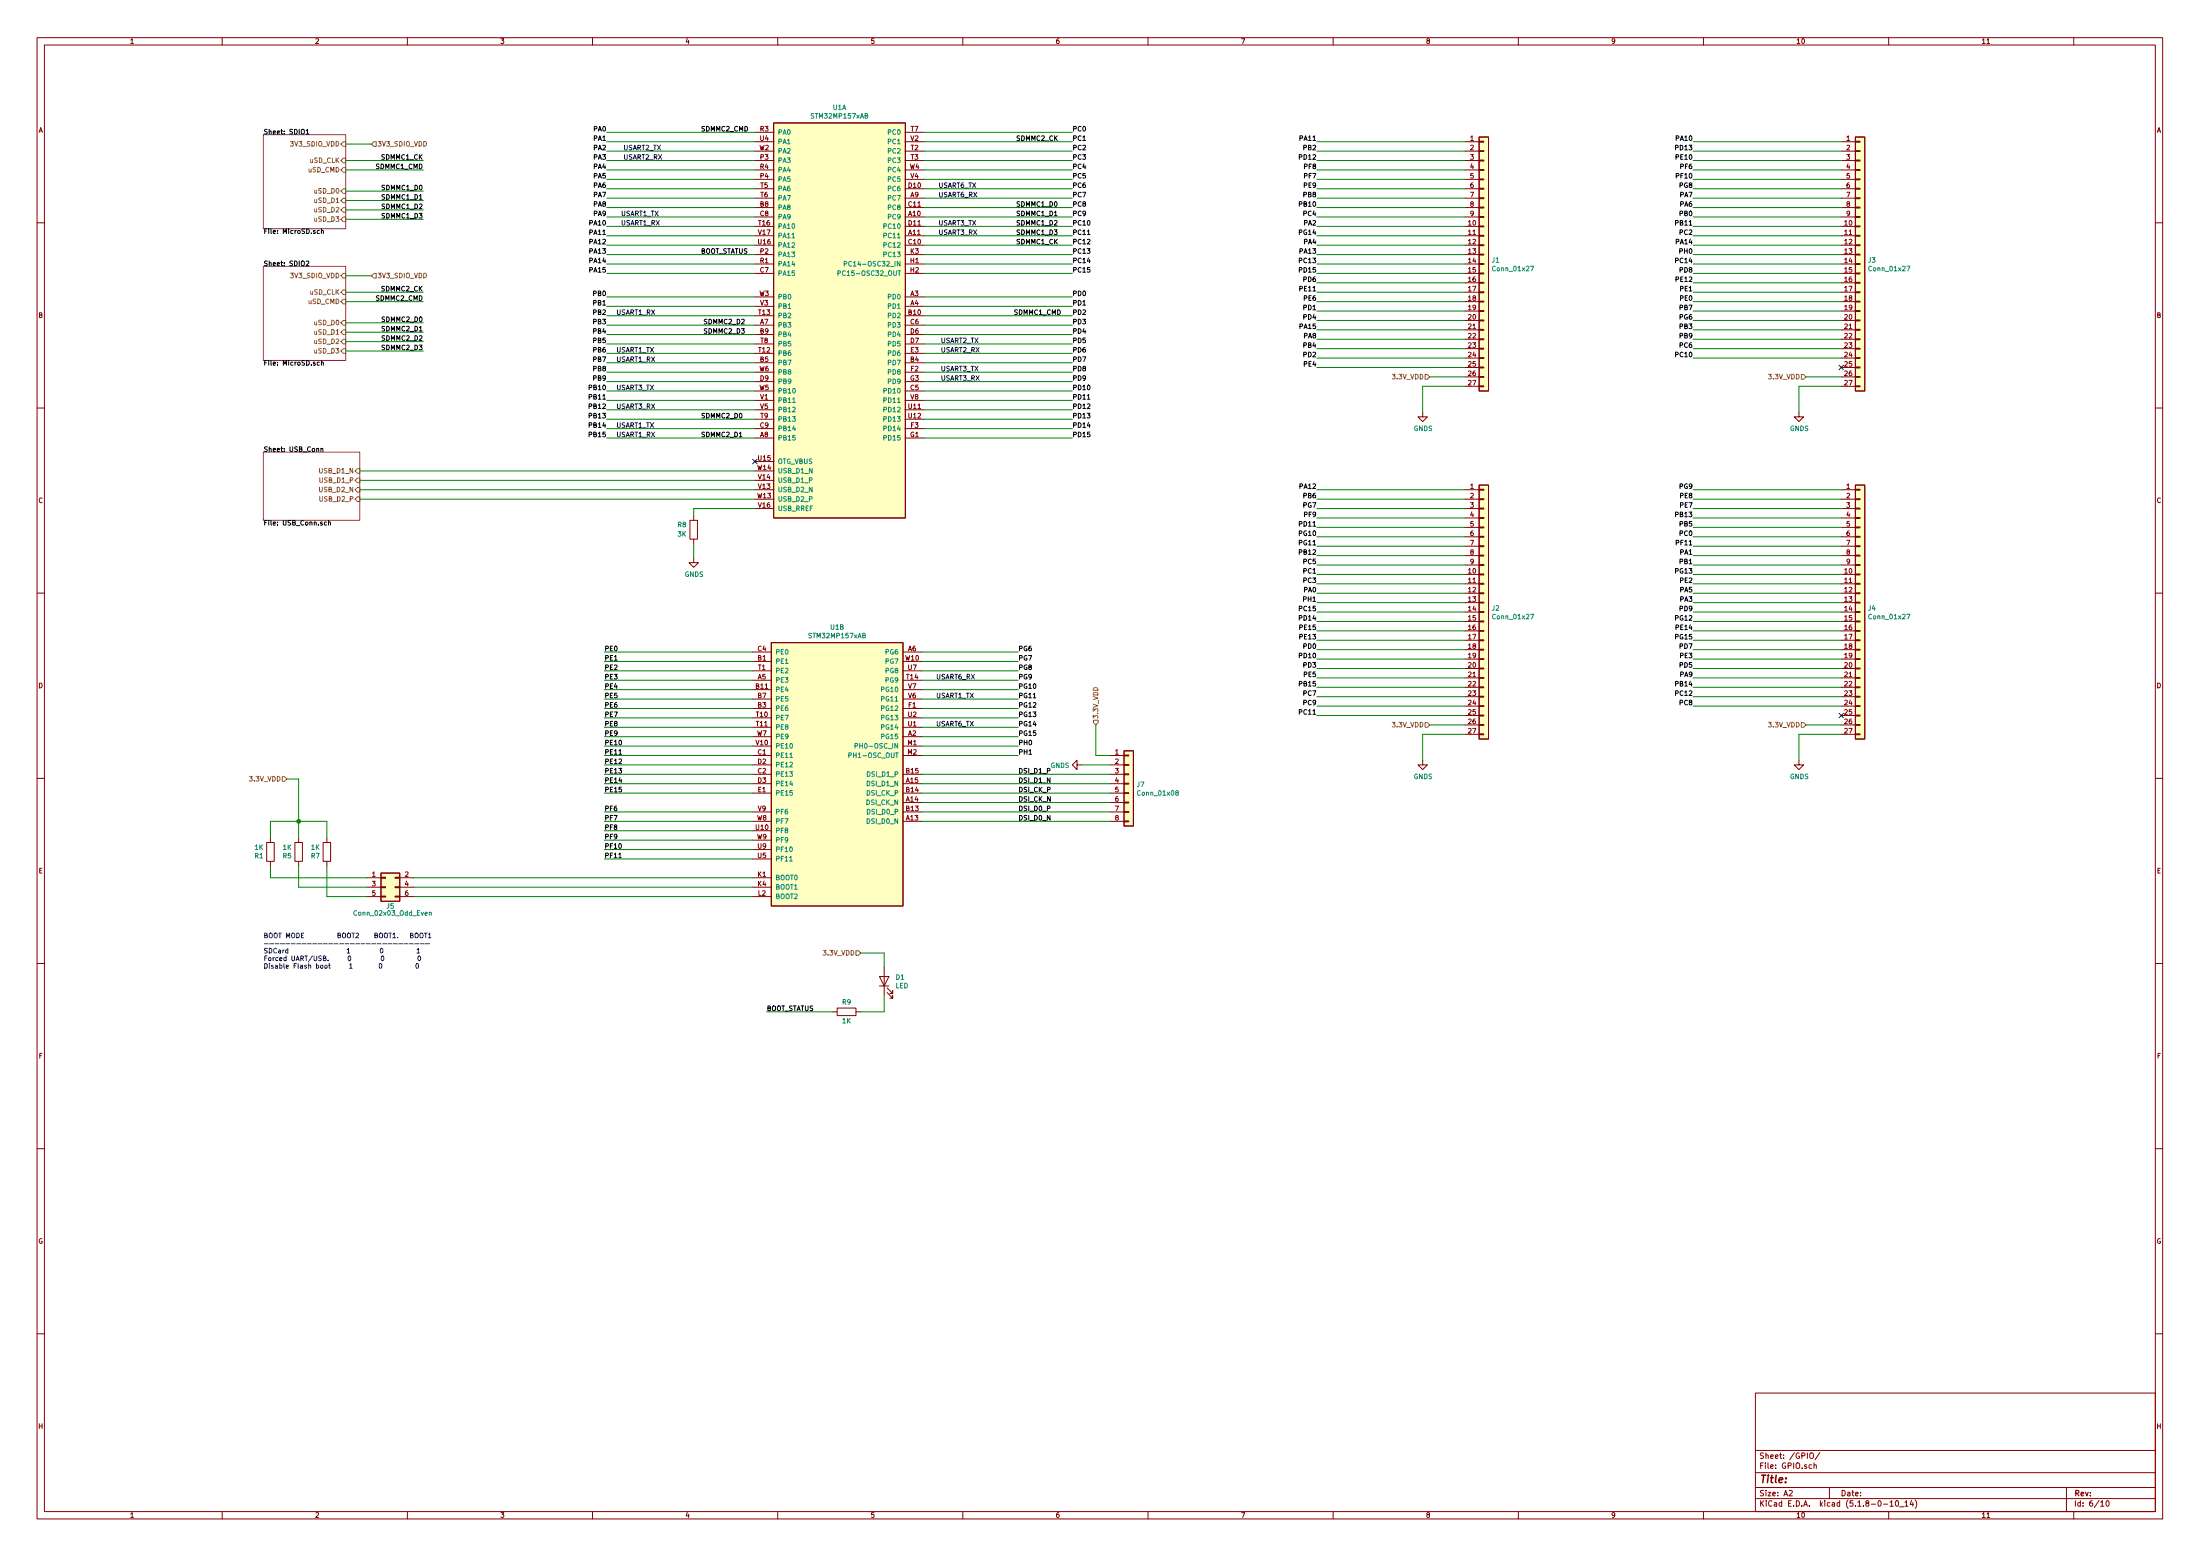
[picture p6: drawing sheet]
EESchema Schematic File Version 4
EELAYER 30 0
EELAYER END
$Descr A2 23386 16535
encoding utf-8
Sheet 6 10
Title ""
Date ""
Rev ""
Comp ""
Comment1 ""
Comment2 ""
Comment3 ""
Comment4 ""
$EndDescr
Wire Wire Line
	6450 1400 8025 1400
Wire Wire Line
	8025 1500 6450 1500
Wire Wire Line
	6450 1600 8025 1600
Wire Wire Line
	8025 1700 6450 1700
Wire Wire Line
	6450 1800 8025 1800
Wire Wire Line
	8025 1900 6450 1900
Wire Wire Line
	6450 2000 8025 2000
Wire Wire Line
	6450 2100 8025 2100
Wire Wire Line
	8025 2200 6450 2200
Wire Wire Line
	6450 2300 8025 2300
Wire Wire Line
	8025 2400 6450 2400
Wire Wire Line
	6450 2500 8025 2500
Wire Wire Line
	8025 2600 6450 2600
Wire Wire Line
	6450 2700 8025 2700
Wire Wire Line
	8025 2800 6450 2800
Wire Wire Line
	6450 2900 8025 2900
Wire Wire Line
	6450 3150 8025 3150
Wire Wire Line
	8025 3250 6450 3250
Wire Wire Line
	6450 3350 8025 3350
Wire Wire Line
	8025 3450 6450 3450
Wire Wire Line
	6450 3550 8025 3550
Wire Wire Line
	8025 3650 6450 3650
Wire Wire Line
	6450 3750 8025 3750
Wire Wire Line
	6450 3850 8025 3850
Wire Wire Line
	8025 3950 6450 3950
Wire Wire Line
	6450 4050 8025 4050
Wire Wire Line
	8025 4150 6450 4150
Wire Wire Line
	6450 4250 8025 4250
Wire Wire Line
	8025 4350 6450 4350
Wire Wire Line
	6450 4450 8025 4450
Wire Wire Line
	8025 4550 6450 4550
Wire Wire Line
	6450 4650 8025 4650
Wire Wire Line
	11400 1400 9825 1400
Wire Wire Line
	9825 1500 11400 1500
Wire Wire Line
	11400 1600 9825 1600
Wire Wire Line
	9825 1700 11400 1700
Wire Wire Line
	11400 1800 9825 1800
Wire Wire Line
	9825 1900 11400 1900
Wire Wire Line
	11400 2000 9825 2000
Wire Wire Line
	11400 2100 9825 2100
Wire Wire Line
	9825 2200 11400 2200
Wire Wire Line
	11400 2300 9825 2300
Wire Wire Line
	9825 2400 11400 2400
Wire Wire Line
	11400 2500 9825 2500
Wire Wire Line
	9825 2600 11400 2600
Wire Wire Line
	11400 2700 9825 2700
Wire Wire Line
	9825 2800 11400 2800
Wire Wire Line
	11400 2900 9825 2900
Wire Wire Line
	11400 3150 9825 3150
Wire Wire Line
	9825 3250 11400 3250
Wire Wire Line
	11400 3350 9825 3350
Wire Wire Line
	9825 3450 11400 3450
Wire Wire Line
	11400 3550 9825 3550
Wire Wire Line
	9825 3650 11400 3650
Wire Wire Line
	11400 3750 9825 3750
Wire Wire Line
	11400 3850 9825 3850
Wire Wire Line
	9825 3950 11400 3950
Wire Wire Line
	11400 4050 9825 4050
Wire Wire Line
	9825 4150 11400 4150
Wire Wire Line
	11400 4250 9825 4250
Wire Wire Line
	9825 4350 11400 4350
Wire Wire Line
	11400 4450 9825 4450
Wire Wire Line
	9825 4550 11400 4550
Wire Wire Line
	11400 4650 9825 4650
Wire Wire Line
	6425 6925 8000 6925
Wire Wire Line
	8000 7025 6425 7025
Wire Wire Line
	6425 7125 8000 7125
Wire Wire Line
	8000 7225 6425 7225
Wire Wire Line
	6425 7325 8000 7325
Wire Wire Line
	8000 7425 6425 7425
Wire Wire Line
	6425 7525 8000 7525
Wire Wire Line
	6425 7625 8000 7625
Wire Wire Line
	8000 7725 6425 7725
Wire Wire Line
	6425 7825 8000 7825
Wire Wire Line
	8000 7925 6425 7925
Wire Wire Line
	6425 8025 8000 8025
Wire Wire Line
	8000 8125 6425 8125
Wire Wire Line
	6425 8225 8000 8225
Wire Wire Line
	8000 8325 6425 8325
Wire Wire Line
	6425 8425 8000 8425
Wire Wire Line
	6425 8625 8000 8625
Wire Wire Line
	8000 8725 6425 8725
Wire Wire Line
	8000 8825 6425 8825
Wire Wire Line
	6425 8925 8000 8925
Wire Wire Line
	8000 9025 6425 9025
Wire Wire Line
	6425 9125 8000 9125
Wire Wire Line
	10825 6925 9800 6925
Wire Wire Line
	10825 7025 9800 7025
Wire Wire Line
	10825 7125 9800 7125
Wire Wire Line
	9800 7225 10825 7225
Wire Wire Line
	10825 7325 9800 7325
Wire Wire Line
	9800 7425 10825 7425
Wire Wire Line
	10825 7525 9800 7525
Wire Wire Line
	9800 7625 10825 7625
Wire Wire Line
	10825 7725 9800 7725
Wire Wire Line
	9800 7825 10825 7825
Wire Wire Line
	10825 7925 9800 7925
Wire Wire Line
	9800 8025 10825 8025
$Comp
L Connector_Generic:Conn_02x03_Odd_Even J?
U 1 1
P 4100 9425
AR Path="/60998930" Ref="J?"  Part="1" 
AR Path="/6097C138/60998930" Ref="J5"  Part="1" 
F 0 "J5" H 4150 9225 50  0000 C CNN
F 1 "Conn_02x03_Odd_Even" H 4175 9150 50  0000 C CNN
F 2 "Connector_PinHeader_2.54mm:PinHeader_2x03_P2.54mm_Vertical" H 4100 9425 50  0001 C CNN
F 3 "~" H 4100 9425 50  0001 C CNN
F 4 "~" H 4100 9425 50  0001 C CNN "Mfr"
F 5 "~" H 4100 9425 50  0001 C CNN "PartNo"
	1    4100 9425
	1    0    0    -1  
$EndComp
Wire Wire Line
	3475 9525 3475 9200
Wire Wire Line
	2875 9325 2875 9200
$Comp
L Device:R R?
U 1 1
P 3475 9050
AR Path="/6099893A" Ref="R?"  Part="1" 
AR Path="/6097C138/6099893A" Ref="R7"  Part="1" 
F 0 "R7" H 3545 9096 50  0000 L CNN
F 1 "1K" H 3545 9005 50  0000 L CNN
F 2 "Resistor_SMD:R_0402_1005Metric_Pad0.72x0.64mm_HandSolder" V 3405 9050 50  0001 C CNN
F 3 "~" H 3475 9050 50  0001 C CNN
F 4 "~" H 3475 9050 50  0001 C CNN "Mfr"
F 5 "~" H 3475 9050 50  0001 C CNN "PartNo"
	1    3475 9050
	-1   0    0    1   
$EndComp
Wire Wire Line
	3175 9425 3175 9200
$Comp
L Device:R R?
U 1 1
P 3175 9050
AR Path="/60998943" Ref="R?"  Part="1" 
AR Path="/6097C138/60998943" Ref="R5"  Part="1" 
F 0 "R5" H 3245 9096 50  0000 L CNN
F 1 "1K" H 3245 9005 50  0000 L CNN
F 2 "Resistor_SMD:R_0402_1005Metric_Pad0.72x0.64mm_HandSolder" V 3105 9050 50  0001 C CNN
F 3 "~" H 3175 9050 50  0001 C CNN
F 4 "~" H 3175 9050 50  0001 C CNN "Mfr"
F 5 "~" H 3175 9050 50  0001 C CNN "PartNo"
	1    3175 9050
	-1   0    0    1   
$EndComp
$Comp
L Device:R R?
U 1 1
P 2875 9050
AR Path="/6099894B" Ref="R?"  Part="1" 
AR Path="/6097C138/6099894B" Ref="R1"  Part="1" 
F 0 "R1" H 2945 9096 50  0000 L CNN
F 1 "1K" H 2945 9005 50  0000 L CNN
F 2 "Resistor_SMD:R_0402_1005Metric_Pad0.72x0.64mm_HandSolder" V 2805 9050 50  0001 C CNN
F 3 "~" H 2875 9050 50  0001 C CNN
F 4 "~" H 2875 9050 50  0001 C CNN "Mfr"
F 5 "~" H 2875 9050 50  0001 C CNN "PartNo"
	1    2875 9050
	-1   0    0    1   
$EndComp
Wire Wire Line
	2875 8900 2875 8725
Wire Wire Line
	3475 8900 3475 8725
Wire Wire Line
	3475 8725 3175 8725
Wire Wire Line
	3175 8900 3175 8725
Connection ~ 3175 8725
Wire Wire Line
	3175 8725 2875 8725
Text Notes 2800 10300 0    50   ~ 0
BOOT MODE         BOOT2    BOOT1.   BOOT1\n———————————————————————————————\nSDCard                1        0         1\nForced UART/USB.     0        0         0\nDisable Flash boot     1       0         0
Wire Wire Line
	3825 5000 8025 5000
Wire Wire Line
	8025 5100 3825 5100
NoConn ~ 8025 4900
$Comp
L Device:R R?
U 1 1
P 7375 5625
AR Path="/60998963" Ref="R?"  Part="1" 
AR Path="/6097C138/60998963" Ref="R8"  Part="1" 
F 0 "R8" H 7500 5575 50  0000 C CNN
F 1 "3K" H 7500 5675 50  0000 C CNN
F 2 "Resistor_SMD:R_0402_1005Metric_Pad0.72x0.64mm_HandSolder" V 7305 5625 50  0001 C CNN
F 3 "~" H 7375 5625 50  0001 C CNN
F 4 "~" H 7375 5625 50  0001 C CNN "Mfr"
F 5 "~" H 7375 5625 50  0001 C CNN "PartNo"
	1    7375 5625
	-1   0    0    1   
$EndComp
Wire Wire Line
	8025 5400 7375 5400
Wire Wire Line
	7375 5400 7375 5475
Wire Wire Line
	7375 5775 7375 5925
$Comp
L power:GNDS #PWR?
U 1 1
P 7375 5925
AR Path="/6099896C" Ref="#PWR?"  Part="1" 
AR Path="/6097C138/6099896C" Ref="#PWR021"  Part="1" 
F 0 "#PWR021" H 7375 5675 50  0001 C CNN
F 1 "GNDS" H 7380 5752 50  0000 C CNN
F 2 "" H 7375 5925 50  0001 C CNN
F 3 "" H 7375 5925 50  0001 C CNN
	1    7375 5925
	1    0    0    -1  
$EndComp
$Sheet
S 2800 1425 875  1000
U 60998974
F0 "SDIO1" 50
F1 "MicroSD.sch" 50
F2 "uSD_CLK" I R 3675 1700 50 
F3 "uSD_D0" I R 3675 2025 50 
F4 "uSD_D1" I R 3675 2125 50 
F5 "uSD_D2" I R 3675 2225 50 
F6 "uSD_D3" I R 3675 2325 50 
F7 "uSD_CMD" I R 3675 1800 50 
F8 "3V3_SDIO_VDD" I R 3675 1525 50 
$EndSheet
Text Label 7450 1400 0    50   ~ 0
SDMMC2_CMD
Text Label 10800 1500 0    50   ~ 0
SDMMC2_CK
Text Label 10800 2200 0    50   ~ 0
SDMMC1_D0
Text Label 4500 2025 2    50   ~ 0
SDMMC1_D0
Wire Wire Line
	3675 2025 4500 2025
Wire Wire Line
	3675 2125 4500 2125
Text Label 4500 2125 2    50   ~ 0
SDMMC1_D1
Wire Wire Line
	3675 2225 4500 2225
Text Label 4500 2225 2    50   ~ 0
SDMMC1_D2
Wire Wire Line
	3675 2325 4500 2325
Text Label 4500 2325 2    50   ~ 0
SDMMC1_D3
Text Label 10800 2300 0    50   ~ 0
SDMMC1_D1
Text Label 10800 2400 0    50   ~ 0
SDMMC1_D2
Text Label 10800 2500 0    50   ~ 0
SDMMC1_D3
Text Label 10775 3350 0    50   ~ 0
SDMMC1_CMD
Text Label 4500 1800 2    50   ~ 0
SDMMC1_CMD
Wire Wire Line
	4500 1800 3675 1800
Wire Wire Line
	3675 1700 4500 1700
Text Label 4500 1700 2    50   ~ 0
SDMMC1_CK
Text Label 10800 2600 0    50   ~ 0
SDMMC1_CK
Text Label 7475 3550 0    50   ~ 0
SDMMC2_D3
Text Label 7450 4450 0    50   ~ 0
SDMMC2_D0
Text Label 7450 4650 0    50   ~ 0
SDMMC2_D1
Text Label 7475 3450 0    50   ~ 0
SDMMC2_D2
$Sheet
S 2800 4800 1025 725 
U 609989A6
F0 "USB_Conn" 50
F1 "USB_Conn.sch" 50
F2 "USB_D1_P" I R 3825 5100 50 
F3 "USB_D2_P" I R 3825 5300 50 
F4 "USB_D1_N" I R 3825 5000 50 
F5 "USB_D2_N" I R 3825 5200 50 
$EndSheet
Wire Wire Line
	3825 5200 8025 5200
Wire Wire Line
	8025 5300 3825 5300
Wire Wire Line
	4400 9325 8000 9325
Wire Wire Line
	4400 9525 8000 9525
Wire Wire Line
	4400 9425 8000 9425
Wire Wire Line
	2875 9325 3900 9325
Wire Wire Line
	3175 9425 3900 9425
Wire Wire Line
	3475 9525 3900 9525
Text Label 7450 2700 0    50   ~ 0
BOOT_STATUS
Text Label 8150 10750 0    50   ~ 0
BOOT_STATUS
Wire Wire Line
	8150 10750 8850 10750
Wire Wire Line
	9400 10750 9400 10575
$Comp
L Device:LED D?
U 1 1
P 9400 10425
AR Path="/609989DD" Ref="D?"  Part="1" 
AR Path="/6097C138/609989DD" Ref="D1"  Part="1" 
F 0 "D1" V 9439 10307 50  0000 R CNN
F 1 "LED" V 9348 10307 50  0000 R CNN
F 2 "LED_SMD:LED_0805_2012Metric_Pad1.15x1.40mm_HandSolder" H 9400 10425 50  0001 C CNN
F 3 "~" H 9400 10425 50  0001 C CNN
F 4 "~" H 9400 10425 50  0001 C CNN "Mfr"
F 5 "~" H 9400 10425 50  0001 C CNN "PartNo"
	1    9400 10425
	0    -1   -1   0   
$EndComp
Wire Wire Line
	9400 10275 9400 10125
Wire Wire Line
	9150 10750 9400 10750
$Comp
L Device:R R?
U 1 1
P 9000 10750
AR Path="/609989E7" Ref="R?"  Part="1" 
AR Path="/6097C138/609989E7" Ref="R9"  Part="1" 
F 0 "R9" V 9100 10750 50  0000 C CNN
F 1 "1K" V 8900 10750 50  0000 C CNN
F 2 "Resistor_SMD:R_0402_1005Metric_Pad0.72x0.64mm_HandSolder" V 8930 10750 50  0001 C CNN
F 3 "~" H 9000 10750 50  0001 C CNN
F 4 "~" H 9000 10750 50  0001 C CNN "Mfr"
F 5 "~" H 9000 10750 50  0001 C CNN "PartNo"
	1    9000 10750
	0    -1   -1   0   
$EndComp
Text HLabel 3950 1525 2    50   Input ~ 0
3V3_SDIO_VDD
Wire Wire Line
	3950 1525 3675 1525
$Sheet
S 2800 2825 875  1000
U 60E05EB1
F0 "SDIO2" 50
F1 "MicroSD.sch" 50
F2 "uSD_CLK" I R 3675 3100 50 
F3 "uSD_D0" I R 3675 3425 50 
F4 "uSD_D1" I R 3675 3525 50 
F5 "uSD_D2" I R 3675 3625 50 
F6 "uSD_D3" I R 3675 3725 50 
F7 "uSD_CMD" I R 3675 3200 50 
F8 "3V3_SDIO_VDD" I R 3675 2925 50 
$EndSheet
Text Label 4500 3425 2    50   ~ 0
SDMMC2_D0
Wire Wire Line
	3675 3425 4500 3425
Wire Wire Line
	3675 3525 4500 3525
Text Label 4500 3525 2    50   ~ 0
SDMMC2_D1
Wire Wire Line
	3675 3625 4500 3625
Text Label 4500 3625 2    50   ~ 0
SDMMC2_D2
Wire Wire Line
	3675 3725 4500 3725
Text Label 4500 3725 2    50   ~ 0
SDMMC2_D3
Text Label 4500 3200 2    50   ~ 0
SDMMC2_CMD
Wire Wire Line
	4500 3200 3675 3200
Wire Wire Line
	3675 3100 4500 3100
Text Label 4500 3100 2    50   ~ 0
SDMMC2_CK
Text HLabel 3950 2925 2    50   Input ~ 0
3V3_SDIO_VDD
Wire Wire Line
	3950 2925 3675 2925
Text HLabel 3050 8275 0    50   Input ~ 0
3.3V_VDD
Wire Wire Line
	3175 8275 3050 8275
Wire Wire Line
	3175 8275 3175 8725
Text HLabel 9150 10125 0    50   Input ~ 0
3.3V_VDD
Wire Wire Line
	9150 10125 9400 10125
$Comp
L STM32MP15x:STM32MP157xAB U1
U 2 1
P 8900 8225
F 0 "U1" H 8900 9790 50  0000 C CNN
F 1 "STM32MP157xAB" H 8900 9699 50  0000 C CNN
F 2 "STM32MP151_LFBGA:BGA-354_19x19_16.0x16.0mm" H 8750 10125 50  0001 C CNN
F 3 "https://www.st.com/resource/en/datasheet/stm32mp151c.pdf" H 9550 8375 50  0001 C CNN
F 4 "~" H 8900 8225 50  0001 C CNN "Mfr"
F 5 "~" H 8900 8225 50  0001 C CNN "PartNo"
	2    8900 8225
	1    0    0    -1  
$EndComp
$Comp
L STM32MP15x:STM32MP157xAB U1
U 1 1
P 8875 3300
F 0 "U1" H 8925 5465 50  0000 C CNN
F 1 "STM32MP157xAB" H 8925 5374 50  0000 C CNN
F 2 "STM32MP151_LFBGA:BGA-354_19x19_16.0x16.0mm" H 8725 5200 50  0001 C CNN
F 3 "https://www.st.com/resource/en/datasheet/stm32mp151c.pdf" H 9525 3450 50  0001 C CNN
F 4 "~" H 8875 3300 50  0001 C CNN "Mfr"
F 5 "~" H 8875 3300 50  0001 C CNN "PartNo"
	1    8875 3300
	1    0    0    -1  
$EndComp
Text Label 6425 6925 0    50   ~ 0
PE0
Text Label 6425 7025 0    50   ~ 0
PE1
Text Label 6425 7125 0    50   ~ 0
PE2
Text Label 6425 7225 0    50   ~ 0
PE3
Text Label 6425 7325 0    50   ~ 0
PE4
Text Label 6425 7425 0    50   ~ 0
PE5
Text Label 6425 7525 0    50   ~ 0
PE6
Text Label 6425 7625 0    50   ~ 0
PE7
Text Label 6425 7725 0    50   ~ 0
PE8
Text Label 6425 7825 0    50   ~ 0
PE9
Text Label 6425 7925 0    50   ~ 0
PE10
Text Label 6425 8025 0    50   ~ 0
PE11
Text Label 6425 8125 0    50   ~ 0
PE12
Text Label 6425 8225 0    50   ~ 0
PE13
Text Label 6425 8325 0    50   ~ 0
PE14
Text Label 6425 8425 0    50   ~ 0
PE15
Text Label 6425 8625 0    50   ~ 0
PF6
Text Label 6425 8725 0    50   ~ 0
PF7
Text Label 6425 8825 0    50   ~ 0
PF8
Text Label 6425 8925 0    50   ~ 0
PF9
Text Label 6425 9025 0    50   ~ 0
PF10
Text Label 6425 9125 0    50   ~ 0
PF11
Text Label 10825 6925 0    50   ~ 0
PG6
Text Label 10825 7025 0    50   ~ 0
PG7
Text Label 10825 7125 0    50   ~ 0
PG8
Text Label 10825 7225 0    50   ~ 0
PG9
Text Label 10825 7325 0    50   ~ 0
PG10
Text Label 10825 7425 0    50   ~ 0
PG11
Text Label 10825 7525 0    50   ~ 0
PG12
Text Label 10825 7625 0    50   ~ 0
PG13
Text Label 10825 7725 0    50   ~ 0
PG14
Text Label 10825 7825 0    50   ~ 0
PG15
Text Label 10825 7925 0    50   ~ 0
PH0
Text Label 10825 8025 0    50   ~ 0
PH1
Text Label 10825 8225 0    50   ~ 0
DSI_D1_P
Text Label 10825 8325 0    50   ~ 0
DSI_D1_N
Text Label 10825 8425 0    50   ~ 0
DSI_CK_P
Text Label 10825 8525 0    50   ~ 0
DSI_CK_N
Text Label 10825 8625 0    50   ~ 0
DSI_D0_P
Text Label 10825 8725 0    50   ~ 0
DSI_D0_N
Text Label 11400 1400 0    50   ~ 0
PC0
Text Label 11400 1500 0    50   ~ 0
PC1
Text Label 11400 1600 0    50   ~ 0
PC2
Text Label 11400 1700 0    50   ~ 0
PC3
Text Label 11400 1800 0    50   ~ 0
PC4
Text Label 11400 1900 0    50   ~ 0
PC5
Text Label 11400 2000 0    50   ~ 0
PC6
Text Label 11400 2100 0    50   ~ 0
PC7
Text Label 11400 2200 0    50   ~ 0
PC8
Text Label 11400 2300 0    50   ~ 0
PC9
Text Label 11400 2400 0    50   ~ 0
PC10
Text Label 11400 2500 0    50   ~ 0
PC11
Text Label 11400 2600 0    50   ~ 0
PC12
Text Label 11400 2700 0    50   ~ 0
PC13
Text Label 11400 2800 0    50   ~ 0
PC14
Text Label 11400 2900 0    50   ~ 0
PC15
Text Label 11400 3150 0    50   ~ 0
PD0
Text Label 11400 3250 0    50   ~ 0
PD1
Text Label 11400 3350 0    50   ~ 0
PD2
Text Label 11400 3450 0    50   ~ 0
PD3
Text Label 11400 3550 0    50   ~ 0
PD4
Text Label 11400 3650 0    50   ~ 0
PD5
Text Label 11400 3750 0    50   ~ 0
PD6
Text Label 11400 3850 0    50   ~ 0
PD7
Text Label 11400 3950 0    50   ~ 0
PD8
Text Label 11400 4050 0    50   ~ 0
PD9
Text Label 11400 4150 0    50   ~ 0
PD10
Text Label 11400 4250 0    50   ~ 0
PD11
Text Label 11400 4350 0    50   ~ 0
PD12
Text Label 11400 4450 0    50   ~ 0
PD13
Text Label 11400 4550 0    50   ~ 0
PD14
Text Label 11400 4650 0    50   ~ 0
PD15
Text Label 6450 1400 2    50   ~ 0
PA0
Text Label 6450 1500 2    50   ~ 0
PA1
Text Label 6450 1600 2    50   ~ 0
PA2
Text Label 6450 1700 2    50   ~ 0
PA3
Text Label 6450 1800 2    50   ~ 0
PA4
Text Label 6450 1900 2    50   ~ 0
PA5
Text Label 6450 2000 2    50   ~ 0
PA6
Text Label 6450 2100 2    50   ~ 0
PA7
Text Label 6450 2200 2    50   ~ 0
PA8
Text Label 6450 2300 2    50   ~ 0
PA9
Text Label 6450 2400 2    50   ~ 0
PA10
Text Label 6450 2500 2    50   ~ 0
PA11
Text Label 6450 2600 2    50   ~ 0
PA12
Text Label 6450 2700 2    50   ~ 0
PA13
Text Label 6450 2800 2    50   ~ 0
PA14
Text Label 6450 2900 2    50   ~ 0
PA15
Text Label 6450 3150 2    50   ~ 0
PB0
Text Label 6450 3250 2    50   ~ 0
PB1
Text Label 6450 3350 2    50   ~ 0
PB2
Text Label 6450 3450 2    50   ~ 0
PB3
Text Label 6450 3550 2    50   ~ 0
PB4
Text Label 6450 3650 2    50   ~ 0
PB5
Text Label 6450 3750 2    50   ~ 0
PB6
Text Label 6450 3850 2    50   ~ 0
PB7
Text Label 6450 3950 2    50   ~ 0
PB8
Text Label 6450 4050 2    50   ~ 0
PB9
Text Label 6450 4150 2    50   ~ 0
PB10
Text Label 6450 4250 2    50   ~ 0
PB11
Text Label 6450 4350 2    50   ~ 0
PB12
Text Label 6450 4450 2    50   ~ 0
PB13
Text Label 6450 4550 2    50   ~ 0
PB14
Text Label 6450 4650 2    50   ~ 0
PB15
Wire Wire Line
	14000 1500 15575 1500
Text Label 14000 1500 2    50   ~ 0
PA11
Wire Wire Line
	15575 5200 14000 5200
Text Label 14000 5200 2    50   ~ 0
PA12
Wire Wire Line
	19575 1500 18000 1500
Text Label 18000 1500 2    50   ~ 0
PA10
Wire Wire Line
	19575 5200 18000 5200
Text Label 18000 5200 2    50   ~ 0
PG9
Wire Wire Line
	14000 1600 15575 1600
Text Label 14000 1600 2    50   ~ 0
PB2
Text Label 18000 1600 2    50   ~ 0
PD13
Wire Wire Line
	18000 1600 19575 1600
Text Label 14000 5300 2    50   ~ 0
PB6
Wire Wire Line
	14000 5300 15575 5300
Wire Wire Line
	15575 1700 14000 1700
Text Label 14000 1700 2    50   ~ 0
PD12
Wire Wire Line
	14000 5400 15575 5400
Text Label 14000 5400 2    50   ~ 0
PG7
Wire Wire Line
	19575 1700 18000 1700
Text Label 18000 1700 2    50   ~ 0
PE10
Wire Wire Line
	18000 5400 19575 5400
Text Label 18000 5400 2    50   ~ 0
PE7
Wire Wire Line
	14000 5500 15575 5500
Text Label 14000 5500 2    50   ~ 0
PF9
Wire Wire Line
	18000 1800 19575 1800
Text Label 18000 1800 2    50   ~ 0
PF6
Wire Wire Line
	19575 1900 18000 1900
Text Label 18000 1900 2    50   ~ 0
PF10
Wire Wire Line
	18000 5500 19575 5500
Text Label 18000 5500 2    50   ~ 0
PB13
Wire Wire Line
	15575 1900 14000 1900
Text Label 14000 1900 2    50   ~ 0
PF7
Wire Wire Line
	14000 5600 15575 5600
Text Label 14000 5600 2    50   ~ 0
PD11
Wire Wire Line
	19575 5600 18000 5600
Text Label 18000 5600 2    50   ~ 0
PB5
Wire Wire Line
	14000 2000 15575 2000
Text Label 14000 2000 2    50   ~ 0
PE9
Wire Wire Line
	14000 5700 15575 5700
Text Label 14000 5700 2    50   ~ 0
PG10
Wire Wire Line
	18000 2000 19575 2000
Text Label 18000 2000 2    50   ~ 0
PG8
Wire Wire Line
	18000 5700 19575 5700
Text Label 18000 5700 2    50   ~ 0
PC0
Wire Wire Line
	15575 2100 14000 2100
Text Label 14000 2100 2    50   ~ 0
PB8
Wire Wire Line
	15575 5800 14000 5800
Text Label 14000 5800 2    50   ~ 0
PG11
Wire Wire Line
	18000 2100 19575 2100
Text Label 18000 2100 2    50   ~ 0
PA7
Wire Wire Line
	15575 2200 14000 2200
Text Label 14000 2200 2    50   ~ 0
PB10
Wire Wire Line
	15575 5900 14000 5900
Text Label 14000 5900 2    50   ~ 0
PB12
Wire Wire Line
	18000 5800 19575 5800
Text Label 18000 5800 2    50   ~ 0
PF11
Wire Wire Line
	18000 2200 19575 2200
Text Label 18000 2200 2    50   ~ 0
PA6
Wire Wire Line
	14000 2300 15575 2300
Text Label 14000 2300 2    50   ~ 0
PC4
Wire Wire Line
	15575 6000 14000 6000
Text Label 14000 6000 2    50   ~ 0
PC5
Wire Wire Line
	19575 5900 18000 5900
Text Label 18000 5900 2    50   ~ 0
PA1
Wire Wire Line
	18000 2300 19575 2300
Text Label 18000 2300 2    50   ~ 0
PB0
Wire Wire Line
	19575 6000 18000 6000
Text Label 18000 6000 2    50   ~ 0
PB1
Wire Wire Line
	14000 2400 15575 2400
Text Label 14000 2400 2    50   ~ 0
PA2
Wire Wire Line
	15575 6100 14000 6100
Text Label 14000 6100 2    50   ~ 0
PC1
Wire Wire Line
	18000 2400 19575 2400
Text Label 18000 2400 2    50   ~ 0
PB11
Wire Wire Line
	19575 6100 18000 6100
Text Label 18000 6100 2    50   ~ 0
PG13
Wire Wire Line
	14000 2500 15575 2500
Text Label 14000 2500 2    50   ~ 0
PG14
Wire Wire Line
	15575 6200 14000 6200
Text Label 14000 6200 2    50   ~ 0
PC3
Wire Wire Line
	18000 2500 19575 2500
Text Label 18000 2500 2    50   ~ 0
PC2
Wire Wire Line
	18000 6200 19575 6200
Text Label 18000 6200 2    50   ~ 0
PE2
Wire Wire Line
	14000 2600 15575 2600
Text Label 14000 2600 2    50   ~ 0
PA4
Wire Wire Line
	14000 6300 15575 6300
Text Label 14000 6300 2    50   ~ 0
PA0
Wire Wire Line
	19575 2600 18000 2600
Text Label 18000 2600 2    50   ~ 0
PA14
Wire Wire Line
	19575 6300 18000 6300
Text Label 18000 6300 2    50   ~ 0
PA5
Wire Wire Line
	19575 6400 18000 6400
Text Label 18000 6400 2    50   ~ 0
PA3
Wire Wire Line
	15575 6400 14000 6400
Text Label 14000 6400 2    50   ~ 0
PH1
Wire Wire Line
	18000 2700 19575 2700
Text Label 18000 2700 2    50   ~ 0
PH0
Wire Wire Line
	18000 6500 19575 6500
Text Label 18000 6500 2    50   ~ 0
PD9
Wire Wire Line
	14000 2900 15575 2900
Text Label 14000 2900 2    50   ~ 0
PD15
Wire Wire Line
	15575 6600 14000 6600
Text Label 14000 6600 2    50   ~ 0
PD14
Wire Wire Line
	19575 2900 18000 2900
Text Label 18000 2900 2    50   ~ 0
PD8
Wire Wire Line
	18000 6600 19575 6600
Text Label 18000 6600 2    50   ~ 0
PG12
Wire Wire Line
	14000 3000 15575 3000
Text Label 14000 3000 2    50   ~ 0
PD6
Wire Wire Line
	14000 6700 15575 6700
Text Label 14000 6700 2    50   ~ 0
PE15
Wire Wire Line
	19575 6700 18000 6700
Text Label 18000 6700 2    50   ~ 0
PE14
Wire Wire Line
	19575 3000 18000 3000
Wire Wire Line
	14000 6800 15575 6800
Text Label 14000 6800 2    50   ~ 0
PE13
Wire Wire Line
	14000 3100 15575 3100
Text Label 14000 3100 2    50   ~ 0
PE11
Wire Wire Line
	19575 3100 18000 3100
Text Label 18000 3100 2    50   ~ 0
PE1
Wire Wire Line
	19575 6800 18000 6800
Text Label 18000 6800 2    50   ~ 0
PG15
Wire Wire Line
	14000 3200 15575 3200
Text Label 14000 3200 2    50   ~ 0
PE6
Wire Wire Line
	14000 6900 15575 6900
Text Label 14000 6900 2    50   ~ 0
PD0
Wire Wire Line
	18000 3200 19575 3200
Text Label 18000 3200 2    50   ~ 0
PE0
Wire Wire Line
	18000 6900 19575 6900
Text Label 18000 6900 2    50   ~ 0
PD7
Wire Wire Line
	15575 3300 14000 3300
Text Label 14000 3300 2    50   ~ 0
PD1
Wire Wire Line
	15575 7000 14000 7000
Text Label 14000 7000 2    50   ~ 0
PD10
Wire Wire Line
	18000 3300 19575 3300
Text Label 18000 3300 2    50   ~ 0
PB7
Wire Wire Line
	19575 7000 18000 7000
Text Label 18000 7000 2    50   ~ 0
PE3
Wire Wire Line
	14000 3400 15575 3400
Text Label 14000 3400 2    50   ~ 0
PD4
Wire Wire Line
	15575 7100 14000 7100
Text Label 14000 7100 2    50   ~ 0
PD3
Wire Wire Line
	18000 3400 19575 3400
Text Label 18000 3400 2    50   ~ 0
PG6
Wire Wire Line
	19575 7100 18000 7100
Text Label 18000 7100 2    50   ~ 0
PD5
Wire Wire Line
	14000 3500 15575 3500
Text Label 14000 3500 2    50   ~ 0
PA15
Wire Wire Line
	15575 7200 14000 7200
Text Label 14000 7200 2    50   ~ 0
PE5
Wire Wire Line
	19575 3500 18000 3500
Text Label 18000 3500 2    50   ~ 0
PB3
Wire Wire Line
	18000 7200 19575 7200
Text Label 18000 7200 2    50   ~ 0
PA9
Wire Wire Line
	15575 3600 14000 3600
Text Label 14000 3600 2    50   ~ 0
PA8
Wire Wire Line
	14000 7300 15575 7300
Text Label 14000 7300 2    50   ~ 0
PB15
Wire Wire Line
	18000 3600 19575 3600
Text Label 18000 3600 2    50   ~ 0
PB9
Wire Wire Line
	19575 7300 18000 7300
Text Label 18000 7300 2    50   ~ 0
PB14
Wire Wire Line
	14000 3700 15575 3700
Text Label 14000 3700 2    50   ~ 0
PB4
Wire Wire Line
	14000 7400 15575 7400
Text Label 14000 7400 2    50   ~ 0
PC7
Wire Wire Line
	18000 3700 19575 3700
Text Label 18000 3700 2    50   ~ 0
PC6
Wire Wire Line
	19575 7400 18000 7400
Text Label 18000 7400 2    50   ~ 0
PC12
Wire Wire Line
	14000 3800 15575 3800
Text Label 14000 3800 2    50   ~ 0
PD2
Wire Wire Line
	14000 7500 15575 7500
Text Label 14000 7500 2    50   ~ 0
PC9
Wire Wire Line
	19575 3800 18000 3800
Text Label 18000 3800 2    50   ~ 0
PC10
Wire Wire Line
	19575 7500 18000 7500
Text Label 18000 7500 2    50   ~ 0
PC8
Wire Wire Line
	14000 3900 15575 3900
Text Label 14000 3900 2    50   ~ 0
PE4
Wire Wire Line
	14000 7600 15575 7600
Text Label 14000 7600 2    50   ~ 0
PC11
Wire Wire Line
	19575 5300 18000 5300
Text Label 18000 5300 2    50   ~ 0
PE8
Wire Wire Line
	15575 1800 14000 1800
Text Label 14000 1800 2    50   ~ 0
PF8
Text Label 14000 2700 2    50   ~ 0
PA13
Wire Wire Line
	14000 2700 15575 2700
Text Label 18000 2800 2    50   ~ 0
PC14
Wire Wire Line
	19575 2800 18000 2800
Text Label 14000 6500 2    50   ~ 0
PC15
Wire Wire Line
	14000 6500 15575 6500
Text Label 14000 2800 2    50   ~ 0
PC13
Wire Wire Line
	14000 2800 15575 2800
Text Label 18000 3000 2    50   ~ 0
PE12
Wire Wire Line
	9800 8225 11800 8225
Wire Wire Line
	9800 8325 11800 8325
Wire Wire Line
	9800 8425 11800 8425
Wire Wire Line
	9800 8525 11800 8525
Wire Wire Line
	9800 8625 11800 8625
Wire Wire Line
	9800 8725 11800 8725
$Comp
L Connector_Generic:Conn_01x27 J1
U 1 1
P 15775 2800
F 0 "J1" H 15855 2842 50  0000 L CNN
F 1 "Conn_01x27" H 15855 2751 50  0000 L CNN
F 2 "Connector_PinHeader_2.54mm:PinHeader_1x27_P2.54mm_Vertical" H 15775 2800 50  0001 C CNN
F 3 "~" H 15775 2800 50  0001 C CNN
F 4 "~" H 15775 2800 50  0001 C CNN "Mfr"
F 5 "~" H 15775 2800 50  0001 C CNN "PartNo"
	1    15775 2800
	1    0    0    -1  
$EndComp
$Comp
L Connector_Generic:Conn_01x27 J3
U 1 1
P 19775 2800
F 0 "J3" H 19855 2842 50  0000 L CNN
F 1 "Conn_01x27" H 19855 2751 50  0000 L CNN
F 2 "Connector_PinHeader_2.54mm:PinHeader_1x27_P2.54mm_Vertical" H 19775 2800 50  0001 C CNN
F 3 "~" H 19775 2800 50  0001 C CNN
F 4 "~" H 19775 2800 50  0001 C CNN "Mfr"
F 5 "~" H 19775 2800 50  0001 C CNN "PartNo"
	1    19775 2800
	1    0    0    -1  
$EndComp
$Comp
L Connector_Generic:Conn_01x27 J4
U 1 1
P 19775 6500
F 0 "J4" H 19855 6542 50  0000 L CNN
F 1 "Conn_01x27" H 19855 6451 50  0000 L CNN
F 2 "Connector_PinHeader_2.54mm:PinHeader_1x27_P2.54mm_Vertical" H 19775 6500 50  0001 C CNN
F 3 "~" H 19775 6500 50  0001 C CNN
F 4 "~" H 19775 6500 50  0001 C CNN "Mfr"
F 5 "~" H 19775 6500 50  0001 C CNN "PartNo"
	1    19775 6500
	1    0    0    -1  
$EndComp
$Comp
L Connector_Generic:Conn_01x27 J2
U 1 1
P 15775 6500
F 0 "J2" H 15855 6542 50  0000 L CNN
F 1 "Conn_01x27" H 15855 6451 50  0000 L CNN
F 2 "Connector_PinHeader_2.54mm:PinHeader_1x27_P2.54mm_Vertical" H 15775 6500 50  0001 C CNN
F 3 "~" H 15775 6500 50  0001 C CNN
F 4 "~" H 15775 6500 50  0001 C CNN "Mfr"
F 5 "~" H 15775 6500 50  0001 C CNN "PartNo"
	1    15775 6500
	1    0    0    -1  
$EndComp
Wire Wire Line
	15575 4100 15125 4100
Wire Wire Line
	15125 4100 15125 4375
$Comp
L power:GNDS #PWR0103
U 1 1
P 15125 4375
F 0 "#PWR0103" H 15125 4125 50  0001 C CNN
F 1 "GNDS" H 15130 4202 50  0000 C CNN
F 2 "" H 15125 4375 50  0001 C CNN
F 3 "" H 15125 4375 50  0001 C CNN
	1    15125 4375
	1    0    0    -1  
$EndComp
Wire Wire Line
	19575 4100 19125 4100
Wire Wire Line
	19125 4100 19125 4375
$Comp
L power:GNDS #PWR0104
U 1 1
P 19125 4375
F 0 "#PWR0104" H 19125 4125 50  0001 C CNN
F 1 "GNDS" H 19130 4202 50  0000 C CNN
F 2 "" H 19125 4375 50  0001 C CNN
F 3 "" H 19125 4375 50  0001 C CNN
	1    19125 4375
	1    0    0    -1  
$EndComp
Wire Wire Line
	19575 7800 19125 7800
Wire Wire Line
	19125 7800 19125 8075
$Comp
L power:GNDS #PWR0105
U 1 1
P 19125 8075
F 0 "#PWR0105" H 19125 7825 50  0001 C CNN
F 1 "GNDS" H 19130 7902 50  0000 C CNN
F 2 "" H 19125 8075 50  0001 C CNN
F 3 "" H 19125 8075 50  0001 C CNN
	1    19125 8075
	1    0    0    -1  
$EndComp
Wire Wire Line
	15575 7800 15125 7800
Wire Wire Line
	15125 7800 15125 8075
$Comp
L power:GNDS #PWR0106
U 1 1
P 15125 8075
F 0 "#PWR0106" H 15125 7825 50  0001 C CNN
F 1 "GNDS" H 15130 7902 50  0000 C CNN
F 2 "" H 15125 8075 50  0001 C CNN
F 3 "" H 15125 8075 50  0001 C CNN
	1    15125 8075
	1    0    0    -1  
$EndComp
Text HLabel 19200 7700 0    50   Input ~ 0
3.3V_VDD
Wire Wire Line
	19575 7700 19200 7700
Text HLabel 15200 7700 0    50   Input ~ 0
3.3V_VDD
Wire Wire Line
	15575 7700 15200 7700
Text HLabel 15200 4000 0    50   Input ~ 0
3.3V_VDD
Wire Wire Line
	15575 4000 15200 4000
Text HLabel 19200 4000 0    50   Input ~ 0
3.3V_VDD
Wire Wire Line
	19575 4000 19200 4000
NoConn ~ 19575 7600
NoConn ~ 19575 3900
$Comp
L Connector_Generic:Conn_01x08 J7
U 1 1
P 12000 8325
F 0 "J7" H 12080 8317 50  0000 L CNN
F 1 "Conn_01x08" H 12080 8226 50  0000 L CNN
F 2 "Connector_PinHeader_2.54mm:PinHeader_1x08_P2.54mm_Vertical" H 12000 8325 50  0001 C CNN
F 3 "~" H 12000 8325 50  0001 C CNN
F 4 "~" H 12000 8325 50  0001 C CNN "Mfr"
F 5 "~" H 12000 8325 50  0001 C CNN "PartNo"
	1    12000 8325
	1    0    0    -1  
$EndComp
Wire Wire Line
	11800 8025 11650 8025
Wire Wire Line
	11650 8025 11650 7700
Text HLabel 11650 7700 1    50   Input ~ 0
3.3V_VDD
Wire Wire Line
	11800 8125 11500 8125
$Comp
L power:GNDS #PWR08
U 1 1
P 11500 8125
F 0 "#PWR08" H 11500 7875 50  0001 C CNN
F 1 "GNDS" V 11505 7997 50  0000 R CNN
F 2 "" H 11500 8125 50  0001 C CNN
F 3 "" H 11500 8125 50  0001 C CNN
	1    11500 8125
	0    1    1    0   
$EndComp
Text Notes 10000 3750 0    50   ~ 0
USART2_RX
Text Notes 10000 3950 0    50   ~ 0
USART3_TX
Text Notes 10000 4050 0    50   ~ 0
USART3_RX
Text Notes 6625 1700 0    50   ~ 0
USART2_RX
Text Notes 9950 7725 0    50   ~ 0
USART6_TX
Text Notes 6625 1600 0    50   ~ 0
USART2_TX
Text Notes 6550 4150 0    50   ~ 0
USART3_TX
Text Notes 6550 4350 0    50   ~ 0
USART3_RX
Text Notes 9950 7425 0    50   ~ 0
USART1_TX
Text Notes 6550 3750 0    50   ~ 0
USART1_TX
Text Notes 6550 3350 0    50   ~ 0
USART1_RX
Text Notes 9950 7225 0    50   ~ 0
USART6_RX
Text Notes 6600 2400 0    50   ~ 0
USART1_RX
Text Notes 9975 2500 0    50   ~ 0
USART3_RX
Text Notes 9975 2400 0    50   ~ 0
USART3_TX
Text Notes 9975 2100 0    50   ~ 0
USART6_RX
Text Notes 9975 2000 0    50   ~ 0
USART6_TX
Text Notes 6550 4550 0    50   ~ 0
USART1_TX
Text Notes 6550 4650 0    50   ~ 0
USART1_RX
Text Notes 6600 2300 0    50   ~ 0
USART1_TX
Text Notes 6550 3850 0    50   ~ 0
USART1_RX
Text Notes 10000 3650 0    50   ~ 0
USART2_TX
$EndSCHEMATC
